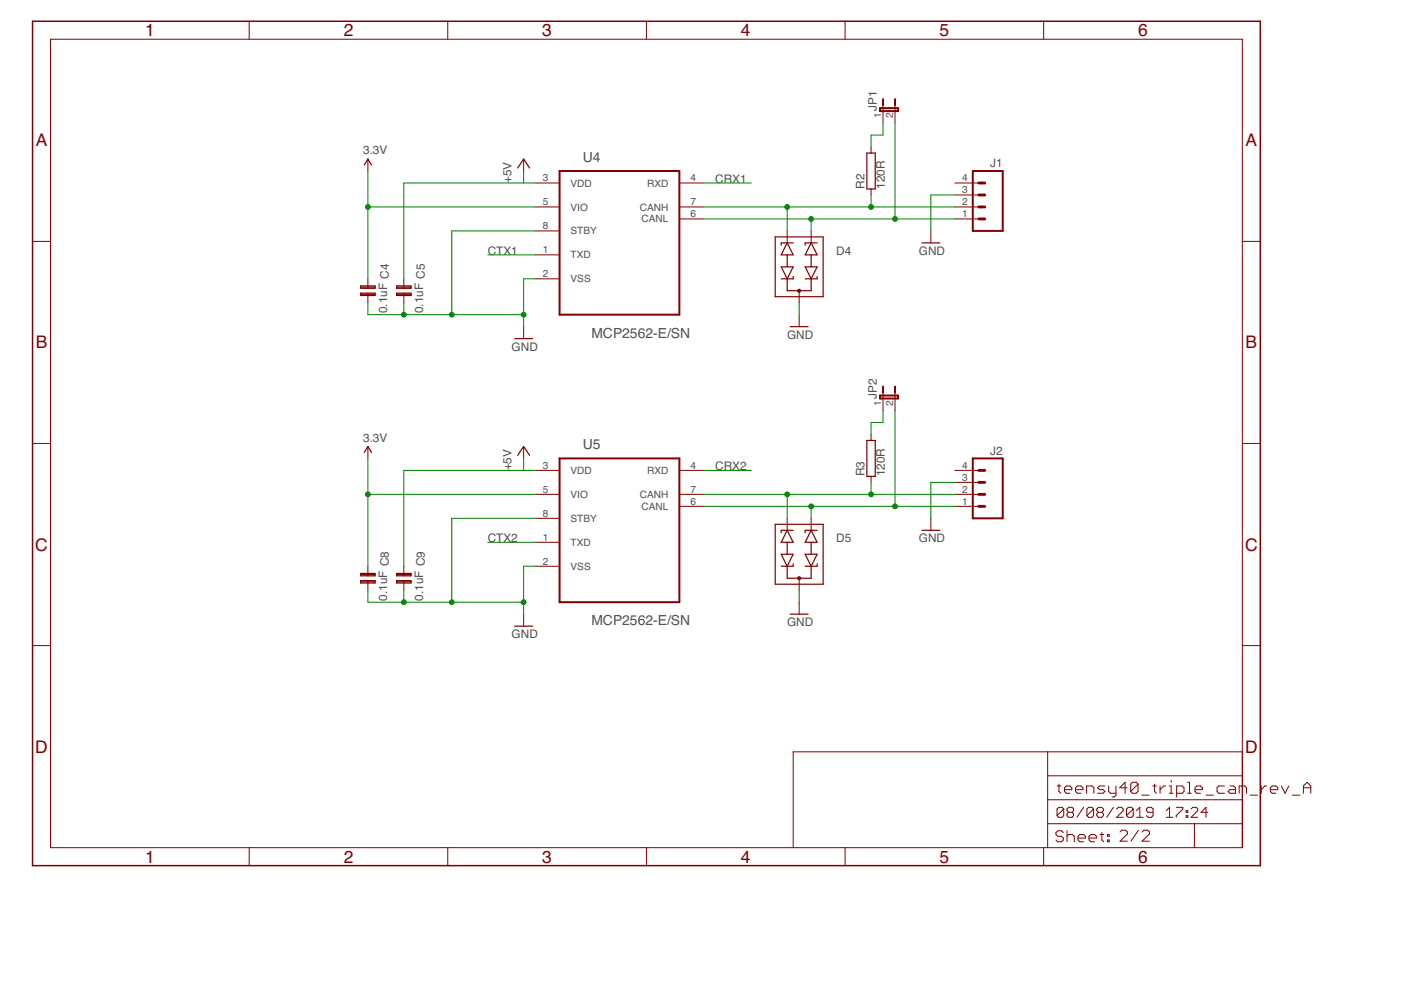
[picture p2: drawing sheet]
<svg xmlns="http://www.w3.org/2000/svg" width="297mm" height="210mm" viewBox="0 0 297 210" stroke-linecap="round" stroke-linejoin="round" font-family="sans-serif">
<g fill="none" stroke="#800000" stroke-width=".21">
<path d="M10.7 8.3h252.7v171.4h-252.7zM52.8 4.5v3.8M94.9 4.5v3.8M137.1 4.5v3.8M179.2 4.5v3.8M221.3 4.5v3.8M78 33.7v2.6M111 33.7v2.6M113.6 38.8h5M144 38.8h5.1M184.7 31.2v1.2M187.2 22.3v3.8"/>
<path d="M189.8 22.3v3.8M202.4 38.8h5.1M6.9 51.2h3.8M78 59.1v2M85.6 59.1v2M113.6 49h5M113.6 54h5M113.6 59.1h5M113.6 43.9h5M144 46.4h5.1M144 43.9h5.1M166.9 49v2.5"/>
<path d="M172 49v2.5M184.7 40.1v1.2M197.4 49v2.5M202.4 46.4h5.1M202.4 43.9h5.1M202.4 41.3h5.1M263.4 51.2h3.8M78 62.1v2.1M85.6 62.1v2.1M111 69.3v2.5M169.4 61.6v2.6M169.4 66.7v2.6"/>
<path d="M6.9 94h3.8M78 94.7v2.5M111 94.7v2.5M113.6 99.7h5M144 99.7h5.1M184.7 92.1v1.3M187.2 83.2v3.8M189.8 83.2v3.8M202.4 99.7h5.1M263.4 94h3.8M113.6 109.9h5M113.6 115h5"/>
<path d="M113.6 104.8h5M144 107.4h5.1M144 104.8h5.1M166.9 109.9v2.5M172 109.9v2.5M184.7 101v1.3M197.4 109.9v2.5M202.4 107.4h5.1M202.4 104.8h5.1M202.4 102.3h5.1M6.9 136.9h3.8M78 120.1v2"/>
<path d="M78 123.1v2M85.6 120.1v2M85.6 123.1v2M111 130.2v2.6M113.6 120.1h5M169.4 122.6v2.5M169.4 127.7v2.5M263.4 136.9h3.8M222.1 159.4v20.3M263.4 159.4h-95.2v20.3M52.8 179.7v3.8M94.9 179.7v3.8"/>
<path d="M137.1 179.7v3.8M179.2 179.7v3.8M221.3 179.7v3.8M222.1 174.6h41.3M222.1 169.6h41.3M222.1 164.5h41.3M224.1 166.6h.8M224.5 166.2v1.6l.4 .4M225.4 176.5l-.4-.4h-.7l-.4 .4v.4l.4 .4h.7l.4 .4v.4l-.4 .4h-.7l-.4-.4M225.5 171.5l-.3-.3h-.7l-.4 .3v1.4M225.5 171.5v1.4l-.3 .4h-.7l-.4-.4M225.5 171.5l-1.4 1.4"/>
<path d="M225.7 167.4h1.5v-.4l-.3-.4h-.8l-.4 .4v.8l.4 .4h.8M226.2 176.1v2.4M226.2 177.3l.4-.4h.8l.4 .4v1.2M226.6 172.2l-.4-.3v-.4l.4-.3h.7l.3 .3v.4l-.3 .3M226.6 172.2l-.4 .4v.3l.4 .4h.7l.3-.4v-.3l-.3-.4M226.6 172.2h.7M228 167.4h1.6v-.4l-.4-.4h-.8l-.4 .4v.8l.4 .4h.8M228.6 177.7h1.5v-.4l-.4-.4h-.8l-.3 .4v.8l.3 .4h.8M229.7 171.2l-1.4 2.1M230.4 168.2v-1.6h1.1l.4 .4v1.2M230.9 177.7h1.6v-.4l-.4-.4h-.8l-.4 .4v.8l.4 .4h.8M231.8 171.5l-.3-.3h-.7l-.4 .3v1.4"/>
<path d="M231.8 171.5v1.4l-.3 .4h-.7l-.4-.4M231.8 171.5l-1.4 1.4M232.9 172.2l-.4-.3v-.4l.4-.3h.7l.4 .3v.4l-.4 .3M232.9 172.2l-.4 .4v.3l.4 .4h.7l.4-.4v-.3l-.4-.4M232.9 172.2h.7M233.2 176.9h.8M233.6 176.5v1.6l.4 .4M234.3 166.6h-1.2l-.4 .4 .4 .4h.8l.4 .4-.4 .4h-1.2M234.8 176.9h.4v.4h-.4zM234.8 178.1h.4v.4h-.4zM235.1 166.6v1.2l.3 .4h1.2M236.1 171.2l-1.4 2.1"/>
<path d="M236.6 166.6v2l-.4 .4h-.4M236.7 171.5l.4-.3h.7l.3 .3v.4l-1.4 1.4h1.4M237.5 176.4l.3-.4h.8l.4 .4v.4l-1.5 1.6h1.5M239 167h-1.6l1.1-1.1v2.3M240.3 171.5l-.4-.3h-.7l-.4 .3v1.4M240.3 171.5v1.4l-.4 .4h-.7l-.4-.4M240.3 171.5l-1.5 1.4M241 173.3h1.4M241 171.9l.7-.7v2.1M241.3 166.2v1.6l-.4 .4h-.8l-.4-.4M241.3 166.2l-.4-.3h-.8l-.4 .3v1.6M241.3 166.2l-1.6 1.6"/>
<path d="M241.4 176l-1.6 2.4M242.1 168.6h1.5M242.1 176.4l.4-.4h.8l.4 .4v.4l-1.6 1.6h1.6M244.4 166.6h.8M244.5 172.2h-1.1l-.3-.3v-.4l.3-.3h.7l.4 .3v1.4l-.4 .4h-.7l-.3-.4M244.8 166.2v1.6l.4 .4M246 166.6v1.6M247.1 166.6h-.4l-.7 .8M247.3 173.3h1.4M247.3 171.9l.7-.7v2.1M247.9 166.6h.4v1.6M247.9 168.2h.8"/>
<path d="M248.3 165.5v.4M249.4 171.2h1.4v.3l-1.4 1.4v.4M249.5 168.2h1.1l.4-.4v-.8l-.4-.4h-1.1v2.4M251.5 172.9h.3v.4h-.3zM251.5 171.9h.3v.3h-.3zM251.8 168.2h.8M251.8 165.9h.4v2.3M252.5 171.5l.4-.3h.7l.3 .3v.4l-1.4 1.4h1.4M253.2 174.6v5.1M253.4 167.4h1.5v-.4l-.4-.4h-.8l-.3 .4v.8l.3 .4h.8M255.7 168.6h1.6M256.1 172.2h-1.5l1.1-1v2.1"/>
<path d="M259.6 166.6h-1.2l-.4 .4v.8l.4 .4h1.2M260.8 166.6h.8l.3 .4v1.2h-1.1l-.4-.4 .4-.4h1.1M262.7 168.2v-1.6h1.2l.4 .4v1.2M265 168.6h1.6M267.4 166.6v1.6M268.6 166.6h-.4l-.8 .8M269.3 167.4h1.6v-.4l-.4-.4h-.8l-.4 .4v.8l.4 .4h.8M271.7 166.6l.8 1.6 .7-1.6M274 168.6h1.6M276.4 167h1.5M276.4 168.2v-1.6l.7-.7 .8 .7v1.6"/>
</g>
<path d="M6.9 4.5h260.3v179h-260.3z" fill="none" stroke="#800000" stroke-width=".32"/>
<g fill="none" stroke="#800000" stroke-width=".25">
<path d="M77.2 35l.8-1.3 .8 1.3M109.7 35.6l1.3-1.9 1.3 1.9M183.8 32.4h1.8v7.7h-1.8zM164.4 50.2h10.1v12.7h-10.1zM165.6 56.6h2.6l-1.3 2.5zM166.9 51.5l1.3 2.5h-2.6zM166.9 54v2.6M166.9 59.1v2.5h5.1v-2.5M168.2 51.5h-2.6v.5M168.2 58.6v.5h-2.6M170.7 56.6h2.5l-1.2 2.5zM172 51.5l1.2 2.5h-2.5z"/>
<path d="M172 54v2.6M173.2 51.5h-2.5v.5M173.2 58.6v.5h-2.5M195.5 51.5h3.8M76.5 62.1h3v.6h-3zM76.5 60.6h3v.5h-3zM76.5 62.4h3M76.5 60.9h3M84.1 62.1h3v.6h-3zM84.1 60.6h3v.5h-3zM84.1 62.4h3M84.1 60.9h3"/>
<path d="M109.1 71.8h3.8M167.5 69.3h3.8M77.2 95.9l.8-1.2 .8 1.2M109.7 96.6l1.3-1.9 1.3 1.9M183.8 93.4h1.8v7.6h-1.8zM164.4 111.2h10.1v12.7h-10.1zM165.6 117.5h2.6l-1.3 2.6zM166.9 115v2.5M166.9 112.4l1.3 2.6h-2.6zM168.2 112.4h-2.6v.5M168.2 119.5v.6h-2.6M170.7 117.5h2.5l-1.2 2.6z"/>
<path d="M172 115v2.5M172 112.4l1.2 2.6h-2.5zM173.2 112.4h-2.5v.5M173.2 119.5v.6h-2.5M195.5 112.4h3.8M76.5 121.6h3v.5h-3zM76.5 123.1h3v.5h-3zM76.5 123.4h3M76.5 121.8h3M84.1 121.6h3v.5h-3zM84.1 123.1h3v.5h-3zM84.1 123.4h3"/>
<path d="M84.1 121.8h3M109.1 132.8h3.8M166.9 120.1v2.5h5.1v-2.5M167.5 130.2h3.8"/>
</g>
<path d="M118.6 36.3h25.4v30.4h-25.4zM186.6 22.9h3.8v.7h-3.8zM187.2 21v1.3M189.8 21v1.3M206.2 36.3h6.4v12.7h-6.4zM118.6 97.2h25.4v30.5h-25.4zM186.6 83.9h3.8v.6h-3.8zM187.2 82v1.2M189.8 82v1.2M206.2 97.2h6.4v12.7h-6.4z" fill="none" stroke="#800000" stroke-width=".42"/>
<path d="M207.5 38.8h1.3M207.5 41.3h1.3M207.5 43.9h1.3M207.5 46.4h1.3M207.5 99.7h1.3M207.5 102.3h1.3M207.5 104.8h1.3M207.5 107.4h1.3" fill="none" stroke="#800000" stroke-width=".61"/>
<g fill="#800000" stroke="#800000" stroke-width=".21">
<path d="M169.2 61.4h.5v.5h-.5z" fill-rule="evenodd"/>
<circle cx="169.4" cy="122.6" r=".33"/>
</g>
<g fill="none" stroke="#008000" stroke-width=".21">
<path d="M78 36.3v22.8M111 36.3v2.5M113.6 38.8h-28v20.3M149.1 38.8h10.2M187.2 26.1v2.5h-2.5v2.6M189.8 26.1v20.3M78 43.9h35.6M103.4 54h10.2M113.6 59.1h-2.6v10.2M113.6 49h-17.8v17.7M149.1 46.4h53.3M149.1 43.9h53.3"/>
<path d="M166.9 43.9v5.1M172 46.4v2.6M184.7 41.3v2.6M202.4 41.3h-5v7.7M78 64.2v2.5h33M85.6 64.2v2.5M169.4 64.2v2.5M78 97.2v22.9M111 97.2v2.5M113.6 99.7h-28v20.4M149.1 99.7h10.2M187.2 87v2.6h-2.5v2.5"/>
<path d="M189.8 87v20.4M78 104.8h35.6M103.4 115h10.2M113.6 109.9h-17.8v17.8M149.1 104.8h53.3M149.1 107.4h53.3M166.9 104.8v5.1M172 107.4v2.5M184.7 102.3v2.5M202.4 102.3h-5v7.6M78 125.1v2.6h33M85.6 125.1v2.6"/>
<path d="M113.6 120.1h-2.6v10.1M169.4 125.1v2.6"/>
</g>
<g fill="#008000" stroke="#008000" stroke-width=".21">
<circle cx="85.6" cy="66.7" r=".51"/>
<circle cx="111" cy="66.7" r=".51"/>
<circle cx="95.8" cy="66.7" r=".51"/>
<circle cx="85.6" cy="127.7" r=".51"/>
<circle cx="111" cy="127.7" r=".51"/>
<circle cx="95.8" cy="127.7" r=".51"/>
<circle cx="189.8" cy="46.4" r=".51"/>
<circle cx="172" cy="46.4" r=".51"/>
<circle cx="184.7" cy="43.9" r=".51"/>
<circle cx="166.9" cy="43.9" r=".51"/>
<circle cx="78" cy="43.9" r=".51"/>
<circle cx="78" cy="104.8" r=".51"/>
<circle cx="189.8" cy="107.4" r=".51"/>
<circle cx="172" cy="107.4" r=".51"/>
<circle cx="184.7" cy="104.8" r=".51"/>
<circle cx="166.9" cy="104.8" r=".51"/>
</g>
<g font-size="3.7" fill="#800000">
<text x="30.8" y="7.7">1</text>
<text x="72.9" y="7.7">2</text>
<text x="115" y="7.7">3</text>
<text x="157.1" y="7.7">4</text>
<text x="199.2" y="7.7">5</text>
<text x="241.3" y="7.7">6</text>
<text x="7.6" y="31">A</text>
<text x="264.1" y="31">A</text>
<text x="7.6" y="73.9">B</text>
<text x="264.1" y="73.9">B</text>
<text x="7.5" y="116.7">C</text>
<text x="264" y="116.7">C</text>
<text x="7.5" y="159.6">D</text>
<text x="264" y="159.6">D</text>
<text x="30.8" y="182.9">1</text>
<text x="72.9" y="182.9">2</text>
<text x="115" y="182.9">3</text>
<text x="157.1" y="182.9">4</text>
<text x="199.2" y="182.9">5</text>
<text x="241.3" y="182.9">6</text>
</g>
<g font-size="2.9" fill="#505050">
<text x="123.5" y="34.3">U4</text>
<text x="125.4" y="71.7">MCP2562-E/SN</text>
<text x="123.5" y="95.2">U5</text>
<text x="125.4" y="132.6">MCP2562-E/SN</text>
</g>
<g font-size="2.5" fill="#505050">
<text x="185.9" y="23.6" transform="rotate(-90 185.9 23.6)">JP1</text>
<text x="77" y="32.7">3.3V</text>
<text x="210" y="35.5">J1</text>
<text x="108.5" y="38.8" transform="rotate(-90 108.5 38.8)">+5V</text>
<text x="151.7" y="38.8">CRX1</text>
<text x="183.3" y="40.1" transform="rotate(-90 183.3 40.1)">R2</text>
<text x="187.6" y="40.1" transform="rotate(-90 187.6 40.1)">120R</text>
<text x="103.4" y="54">CTX1</text>
<text x="177.3" y="54.1">D4</text>
<text x="194.8" y="54">GND</text>
<text x="82.1" y="66.4" transform="rotate(-90 82.1 66.4)">0.1uF C4</text>
<text x="89.7" y="66.4" transform="rotate(-90 89.7 66.4)">0.1uF C5</text>
<text x="166.9" y="71.8">GND</text>
<text x="108.5" y="74.3">GND</text>
<text x="185.9" y="84.5" transform="rotate(-90 185.9 84.5)">JP2</text>
<text x="77" y="93.6">3.3V</text>
<text x="108.5" y="99.7" transform="rotate(-90 108.5 99.7)">+5V</text>
<text x="151.7" y="99.7">CRX2</text>
<text x="183.3" y="101" transform="rotate(-90 183.3 101)">R3</text>
<text x="187.6" y="101" transform="rotate(-90 187.6 101)">120R</text>
<text x="210" y="96.4">J2</text>
<text x="103.4" y="115">CTX2</text>
<text x="177.3" y="115">D5</text>
<text x="194.8" y="115">GND</text>
<text x="82.1" y="127.4" transform="rotate(-90 82.1 127.4)">0.1uF C8</text>
<text x="89.7" y="127.4" transform="rotate(-90 89.7 127.4)">0.1uF C9</text>
<text x="108.5" y="135.3">GND</text>
<text x="166.9" y="132.7">GND</text>
</g>
<g font-size="2.1" fill="#505050">
<text x="186.9" y="25.1" transform="rotate(-90 186.9 25.1)">1</text>
<text x="189.4" y="25.1" transform="rotate(-90 189.4 25.1)">2</text>
<text x="115.1" y="38.4">3</text>
<text x="121" y="39.6">VDD</text>
<text x="137.2" y="39.6">RXD</text>
<text x="146.4" y="38.4">4</text>
<text x="204" y="41">3</text>
<text x="204" y="38.4">4</text>
<text x="115.1" y="43.5">5</text>
<text x="121" y="44.6">VIO</text>
<text x="135.6" y="44.6">CANH</text>
<text x="136" y="47.2">CANL</text>
<text x="146.4" y="46.1">6</text>
<text x="146.4" y="43.5">7</text>
<text x="204" y="46.1">1</text>
<text x="204" y="43.5">2</text>
<text x="115.1" y="48.6">8</text>
<text x="115.1" y="53.7">1</text>
<text x="121" y="49.7">STBY</text>
<text x="115.1" y="58.8">2</text>
<text x="121" y="54.8">TXD</text>
<text x="121" y="59.9">VSS</text>
<text x="186.9" y="86" transform="rotate(-90 186.9 86)">1</text>
<text x="189.4" y="86" transform="rotate(-90 189.4 86)">2</text>
<text x="115.1" y="99.4">3</text>
<text x="121" y="100.5">VDD</text>
<text x="137.2" y="100.5">RXD</text>
<text x="146.4" y="99.4">4</text>
<text x="204" y="101.9">3</text>
<text x="204" y="99.4">4</text>
<text x="115.1" y="104.5">5</text>
<text x="121" y="105.6">VIO</text>
<text x="135.6" y="105.6">CANH</text>
<text x="146.4" y="107">6</text>
<text x="146.4" y="104.5">7</text>
<text x="204" y="107">1</text>
<text x="204" y="104.5">2</text>
<text x="115.1" y="109.5">8</text>
<text x="121" y="110.7">STBY</text>
<text x="136" y="108.1">CANL</text>
<text x="115.1" y="114.6">1</text>
<text x="115.1" y="119.7">2</text>
<text x="121" y="115.7">TXD</text>
<text x="121" y="120.8">VSS</text>
</g>
</svg>
